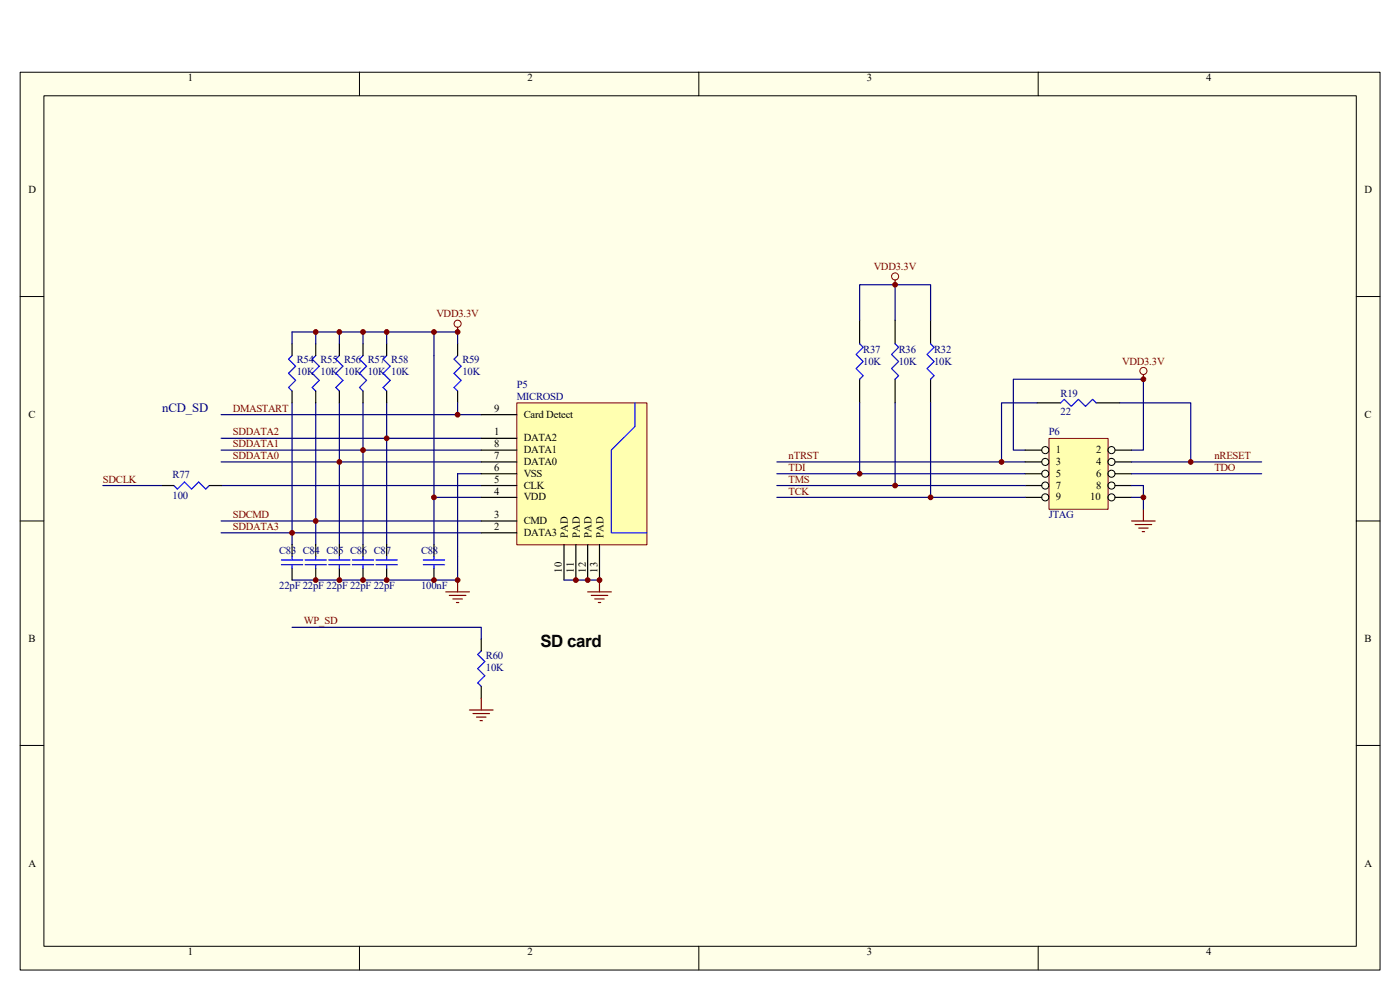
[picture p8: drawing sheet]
<svg xmlns="http://www.w3.org/2000/svg" width="297mm" height="210mm" viewBox="0 0 297 210" stroke-linecap="round" stroke-linejoin="round" font-family="sans-serif">
<path d="M4.3 15.3h288.5v190.5h-288.5z" fill="#ffffe8"/>
<g fill="none" stroke="#000" stroke-width=".21">
<path d="M4.3 15.3h288.5v190.5h-288.5zM76.3 15.3v5M148.3 15.3v5M220.2 15.3v5M9.3 20.3h278.4v180.4h-278.4zM4.3 62.9h5M287.7 62.9h5M4.3 110.5h5M287.7 110.5h5M4.3 158.1h5M287.7 158.1h5M76.3 200.7v5.1"/>
<path d="M148.3 200.7v5.1M220.2 200.7v5.1"/>
</g>
<g fill="none" stroke="#000080" stroke-width=".25">
<path d="M67 70.4v2.5M72 70.4v2.5M77 70.4v2.5M82 70.4v2.5M92.1 70.4h5v2.5M92.1 70.4v45.1M92.1 70.4h-30.1v2.5M46.9 98h55.2M46.9 88h55.2M46.9 93h55.2M46.9 95.5h55.2M62 85.5v30"/>
<path d="M67 85.5v30M72 85.5v30M77 85.5v30M82 85.5v30M97.1 85.5v2.5M164.8 98h52.7M217.5 95.5h-2.5v-15.1h27.6v15.1h-2.5M46.9 103h55.2M46.9 110.5h55.2M46.9 113h55.2M92.1 105.5h10M102.1 100.5h-5v22.6h-35.1"/>
</g>
<circle cx="97.1" cy="68.7" r=".75" fill="none" stroke="#800000" stroke-width=".21"/>
<g fill="none" stroke="#800000" stroke-width=".25">
<path d="M97.1 69.4v1M240.1 110.5h5M240.8 111.3h3.5M241.6 112h2M242.3 112.8h.5M242.6 108v2.5M94.6 125.6h5M95.3 126.3h3.5M96.1 127.1h2M96.8 127.8h.5M97.1 123.1v2.5M124.7 125.6h5"/>
<path d="M125.4 126.3h3.5M126.2 127.1h2M126.9 127.8h.5M127.2 123.1v2.5"/>
</g>
<g fill="none" stroke="#000" stroke-width=".25">
<path d="M62 72.9v2.5M67 72.9v2.5M72 72.9v2.5M77 72.9v2.5M82 72.9v2.5M97.1 72.9v2.5M62 83v2.5M67 83v2.5M72 83v2.5M77 83v2.5M82 83v2.5M97.1 83v2.5"/>
<path d="M62 115.5v2.5M67 115.5v2.5M72 115.5v2.5M77 115.5v2.5M82 115.5v2.5M92.1 115.5v2.5M62 120.5v2.6M67 120.5v2.6M72 120.5v2.6M77 120.5v2.6M82 120.5v2.6M92.1 120.5v2.6"/>
</g>
<g fill="none" stroke="#00f" stroke-width=".25">
<path d="M62 75.4l-.8 .8 1.5 1.5-1.5 1.5 1.5 1.5-1.5 1.5 .8 .8M67 75.4l-.8 .8 1.5 1.5-1.5 1.5 1.5 1.5-1.5 1.5 .8 .8M72 75.4l-.8 .8 1.5 1.5-1.5 1.5 1.5 1.5-1.5 1.5 .8 .8M77 75.4l-.7 .8 1.5 1.5-1.5 1.5 1.5 1.5-1.5 1.5 .7 .8M82 75.4l-.7 .8 1.5 1.5-1.5 1.5 1.5 1.5-1.5 1.5 .7 .8M97.1 75.4l-.8 .8 1.5 1.5-1.5 1.5 1.5 1.5-1.5 1.5 .8 .8M59.7 119.8h4.5M59.7 118.8h4.5M62 118v.8M62 119.8v.7M64.7 119.8h4.5M64.7 118.8h4.5"/>
<path d="M67 118v.8M67 119.8v.7M69.7 119.8h4.6M69.7 118.8h4.6M72 118v.8M72 119.8v.7M74.8 119.8h4.5M74.8 118.8h4.5M77 118v.8M77 119.8v.7M79.8 119.8h4.5M79.8 118.8h4.5"/>
<path d="M82 118v.8M82 119.8v.7M89.8 119.8h4.5M89.8 118.8h4.5M92.1 118v.8M92.1 119.8v.7"/>
</g>
<g fill="#800000" stroke="#800000" stroke-width=".21">
<circle cx="92.1" cy="105.5" r=".5"/>
<circle cx="82" cy="93" r=".5"/>
<circle cx="77" cy="95.5" r=".5"/>
<circle cx="72" cy="98" r=".5"/>
<circle cx="67" cy="110.5" r=".5"/>
<circle cx="62" cy="113" r=".5"/>
<circle cx="97.1" cy="123.1" r=".5"/>
<circle cx="97.1" cy="88" r=".5"/>
<circle cx="82" cy="123.1" r=".5"/>
<circle cx="77" cy="123.1" r=".5"/>
<circle cx="72" cy="123.1" r=".5"/>
<circle cx="67" cy="123.1" r=".5"/>
<circle cx="92.1" cy="123.1" r=".5"/>
</g>
<path d="M109.7 85.5h27.5v30.1h-27.5z" fill="#ffffb0"/>
<g fill="none" stroke="#800000" stroke-width=".21">
<path d="M109.6 85.5h27.6v30.1h-27.6z"/>
<circle cx="189.9" cy="58.6" r=".75"/>
<circle cx="242.6" cy="78.7" r=".75"/>
</g>
<g fill="none" stroke="#000" stroke-width=".25">
<path d="M182.4 67.9v5M189.9 67.9v5M197.4 67.9v5M102.1 88h7.5M102.1 95.5h7.5M102.1 98h7.5M102.1 93h7.5M182.4 80.4v5.1M189.9 80.4v5.1M197.4 80.4v5.1M220 85.5h5M232.5 85.5h5.1"/>
<path d="M34.4 103h2.5M44.4 103h2.5M102.1 100.5h7.5M102.1 103h7.5M102.1 105.5h7.5M102.1 110.5h7.5M102.1 113h7.5M119.7 115.5v7.6M122.2 115.5v7.6M124.7 115.5v7.6M127.2 115.5v7.6M102.1 135.6v2.5"/>
<path d="M102.1 145.6v2.5"/>
</g>
<path d="M182.4 72.9l.7 .8-1.5 1.5 1.5 1.5-1.5 1.5 1.5 1.5-.7 .7M189.9 72.9l.7 .8-1.5 1.5 1.5 1.5-1.5 1.5 1.5 1.5-.7 .7M197.4 72.9l.8 .8-1.5 1.5 1.5 1.5-1.5 1.5 1.5 1.5-.8 .7M134.7 85.5v5l-5 5v17.5h7.5M225 85.5l.8-.8 1.5 1.5 1.5-1.5 1.5 1.5 1.5-1.5 .7 .8M36.9 103l.7 .8 1.5-1.5 1.5 1.5 1.5-1.5 1.5 1.5 .8-.8M102.1 138.1l-.8 .7 1.6 1.5-1.6 1.5 1.6 1.6-1.6 1.5 .8 .7" fill="none" stroke="#00f" stroke-width=".25"/>
<path d="M21.8 103h12.6M62 133.1h40.1v2.5M119.7 123.1h7.5" fill="none" stroke="#000080" stroke-width=".25"/>
<g fill="#800000" stroke="#800000" stroke-width=".21">
<circle cx="122.2" cy="123.1" r=".5"/>
<circle cx="124.7" cy="123.1" r=".5"/>
<circle cx="127.2" cy="123.1" r=".5"/>
<circle cx="67" cy="70.4" r=".5"/>
<circle cx="72" cy="70.4" r=".5"/>
<circle cx="77" cy="70.4" r=".5"/>
<circle cx="82" cy="70.4" r=".5"/>
<circle cx="92.1" cy="70.4" r=".5"/>
<circle cx="97.1" cy="70.4" r=".5"/>
</g>
<path d="M189.9 59.4v1M242.6 79.4v1M99.6 150.6h5M100.3 151.4h3.6M101.1 152.1h2M101.8 152.9h.5M102.1 148.1v2.5" fill="none" stroke="#800000" stroke-width=".25"/>
<path d="M222.6 93h12.5v15h-12.5z" fill="#ffffb0"/>
<path d="M222.5 93h12.6v15h-12.6z" fill="none" stroke="#800000" stroke-width=".21"/>
<g fill="none" stroke="#000" stroke-width=".21">
<circle cx="221.8" cy="98" r=".75"/>
<circle cx="221.8" cy="95.5" r=".75"/>
<circle cx="235.8" cy="98" r=".75"/>
<circle cx="235.8" cy="95.5" r=".75"/>
<circle cx="221.8" cy="100.5" r=".75"/>
<circle cx="221.8" cy="105.5" r=".75"/>
<circle cx="221.8" cy="103" r=".75"/>
<circle cx="235.8" cy="105.5" r=".75"/>
<circle cx="235.8" cy="100.5" r=".75"/>
<circle cx="235.8" cy="103" r=".75"/>
</g>
<path d="M217.5 95.5h3.5M217.5 98h3.5M236.6 95.5h3.5M236.6 98h3.5M217.5 100.5h3.5M217.5 103h3.5M217.5 105.5h3.5M236.6 100.5h3.5M236.6 103h3.5M236.6 105.5h3.5" fill="none" stroke="#000" stroke-width=".25"/>
<g fill="none" stroke="#000080" stroke-width=".25">
<path d="M182.4 67.9v-7.5h15v7.5M189.9 60.4v7.5M182.4 85.5v15M189.9 85.5v17.5M197.4 85.5v20M220 85.5h-7.5v12.5M237.6 85.5h15v12.5M240.1 98h27.6M164.8 100.5h52.7M164.8 105.5h52.7M164.8 103h52.7M240.1 103h2.5v5"/>
<path d="M240.1 100.5h27.6M240.1 105.5h2.5"/>
</g>
<g fill="#800000" stroke="#800000" stroke-width=".21">
<circle cx="242.6" cy="80.4" r=".5"/>
<circle cx="189.9" cy="60.4" r=".5"/>
<circle cx="212.5" cy="98" r=".5"/>
<circle cx="252.6" cy="98" r=".5"/>
<circle cx="182.4" cy="100.5" r=".5"/>
<circle cx="242.6" cy="105.5" r=".5"/>
<circle cx="189.9" cy="103" r=".5"/>
<circle cx="197.4" cy="105.5" r=".5"/>
</g>
<text font-size="3.6" x="114.6" y="137.2">SD card</text>
<text font-size="2.7" fill="#000080" x="34.4" y="87.3">nCD_SD</text>
<g font-size="2.3">
<text x="39.9" y="17.2">1</text>
<text x="111.9" y="17.2">2</text>
<text x="183.9" y="17.2">3</text>
<text x="255.9" y="17.2">4</text>
<text x="6" y="41">D</text>
<text x="289.5" y="41">D</text>
<text x="6" y="88.6">C</text>
<text x="104.9" y="87.4">9</text>
<text x="111.1" y="88.6">Card Detect</text>
<text x="289.5" y="88.6">C</text>
<text x="104.9" y="94.9">8</text>
<text x="104.9" y="92.4">1</text>
<text x="111.1" y="93.6">DATA2</text>
<text x="104.9" y="97.4">7</text>
<text x="104.9" y="99.9">6</text>
<text x="111.1" y="96.1">DATA1</text>
<text x="111.1" y="98.6">DATA0</text>
<text x="111.1" y="101.1">VSS</text>
<text x="224" y="96.1">1</text>
<text x="224" y="98.6">3</text>
<text x="224" y="101.1">5</text>
<text x="232.5" y="96.1">2</text>
<text x="232.5" y="98.6">4</text>
<text x="232.5" y="101.1">6</text>
<text x="104.9" y="102.4">5</text>
<text x="104.9" y="104.9">4</text>
<text x="111.1" y="103.7">CLK</text>
<text x="111.1" y="106.2">VDD</text>
<text x="224" y="103.7">7</text>
<text x="224" y="106.2">9</text>
<text x="231.3" y="106.2">10</text>
<text x="232.5" y="103.7">8</text>
<text x="104.9" y="109.9">3</text>
<text x="104.9" y="112.4">2</text>
<text x="111.1" y="111.2">CMD</text>
<text x="111.1" y="113.7">DATA3</text>
<text x="120.5" y="114" transform="rotate(-90 120.5 114)">PAD</text>
<text x="123" y="114" transform="rotate(-90 123 114)">PAD</text>
<text x="125.5" y="114" transform="rotate(-90 125.5 114)">PAD</text>
<text x="128" y="114" transform="rotate(-90 128 114)">PAD</text>
<text x="119.2" y="121.5" transform="rotate(-90 119.2 121.5)">10</text>
<text x="121.8" y="121.5" transform="rotate(-90 121.8 121.5)">11</text>
<text x="124.3" y="121.5" transform="rotate(-90 124.3 121.5)">12</text>
<text x="126.7" y="121.5" transform="rotate(-90 126.7 121.5)">13</text>
<text x="6" y="136.2">B</text>
<text x="289.5" y="136.2">B</text>
<text x="6" y="183.9">A</text>
<text x="289.5" y="183.9">A</text>
<text x="39.9" y="202.6">1</text>
<text x="111.9" y="202.6">2</text>
<text x="183.9" y="202.6">3</text>
<text x="255.9" y="202.6">4</text>
</g>
<g font-size="2.3" fill="#800000">
<text x="185.4" y="57.3">VDD3.3V</text>
<text x="92.6" y="67.3">VDD3.3V</text>
<text x="238.1" y="77.3">VDD3.3V</text>
<text x="49.4" y="87.4">DMASTART</text>
<text x="49.4" y="92.4">SDDATA2</text>
<text x="49.4" y="94.9">SDDATA1</text>
<text x="49.4" y="97.4">SDDATA0</text>
<text x="167.3" y="97.4">nTRST</text>
<text x="167.3" y="99.9">TDI</text>
<text x="257.6" y="99.9">TDO</text>
<text x="257.6" y="97.4">nRESET</text>
<text x="21.8" y="102.4">SDCLK</text>
<text x="167.3" y="102.4">TMS</text>
<text x="167.3" y="104.9">TCK</text>
<text x="49.4" y="109.9">SDCMD</text>
<text x="49.4" y="112.4">SDDATA3</text>
<text x="64.5" y="132.5">WP_SD</text>
</g>
<g font-size="2.3" fill="#000080">
<text x="62.9" y="77.1">R54 R55 R56 R57 R58</text>
<text x="98.1" y="77.1">R59</text>
<text x="183.1" y="74.8">R37</text>
<text x="183.1" y="77.3">10K</text>
<text x="190.7" y="74.8">R36</text>
<text x="190.7" y="77.3">10K</text>
<text x="198.2" y="74.8">R32</text>
<text x="198.2" y="77.3">10K</text>
<text x="62.9" y="79.6">10K 10K 10K 10K 10K</text>
<text x="98.1" y="79.6">10K</text>
<text x="109.6" y="82.3">P5</text>
<text x="109.6" y="84.9">MICROSD</text>
<text x="225" y="84.1">R19</text>
<text x="225" y="88.1">22</text>
<text x="222.5" y="92.4">P6</text>
<text x="36.6" y="101.4">R77</text>
<text x="36.6" y="105.9">100</text>
<text x="222.5" y="109.9">JTAG</text>
<text x="59.2" y="117.4">C83 C84 C85 C86 C87</text>
<text x="89.3" y="117.4">C88</text>
<text x="59.2" y="125">22pF 22pF 22pF 22pF 22pF</text>
<text x="89.3" y="125">100nF</text>
<text x="103.1" y="139.7">R60</text>
<text x="103.1" y="142.2">10K</text>
</g>
</svg>
